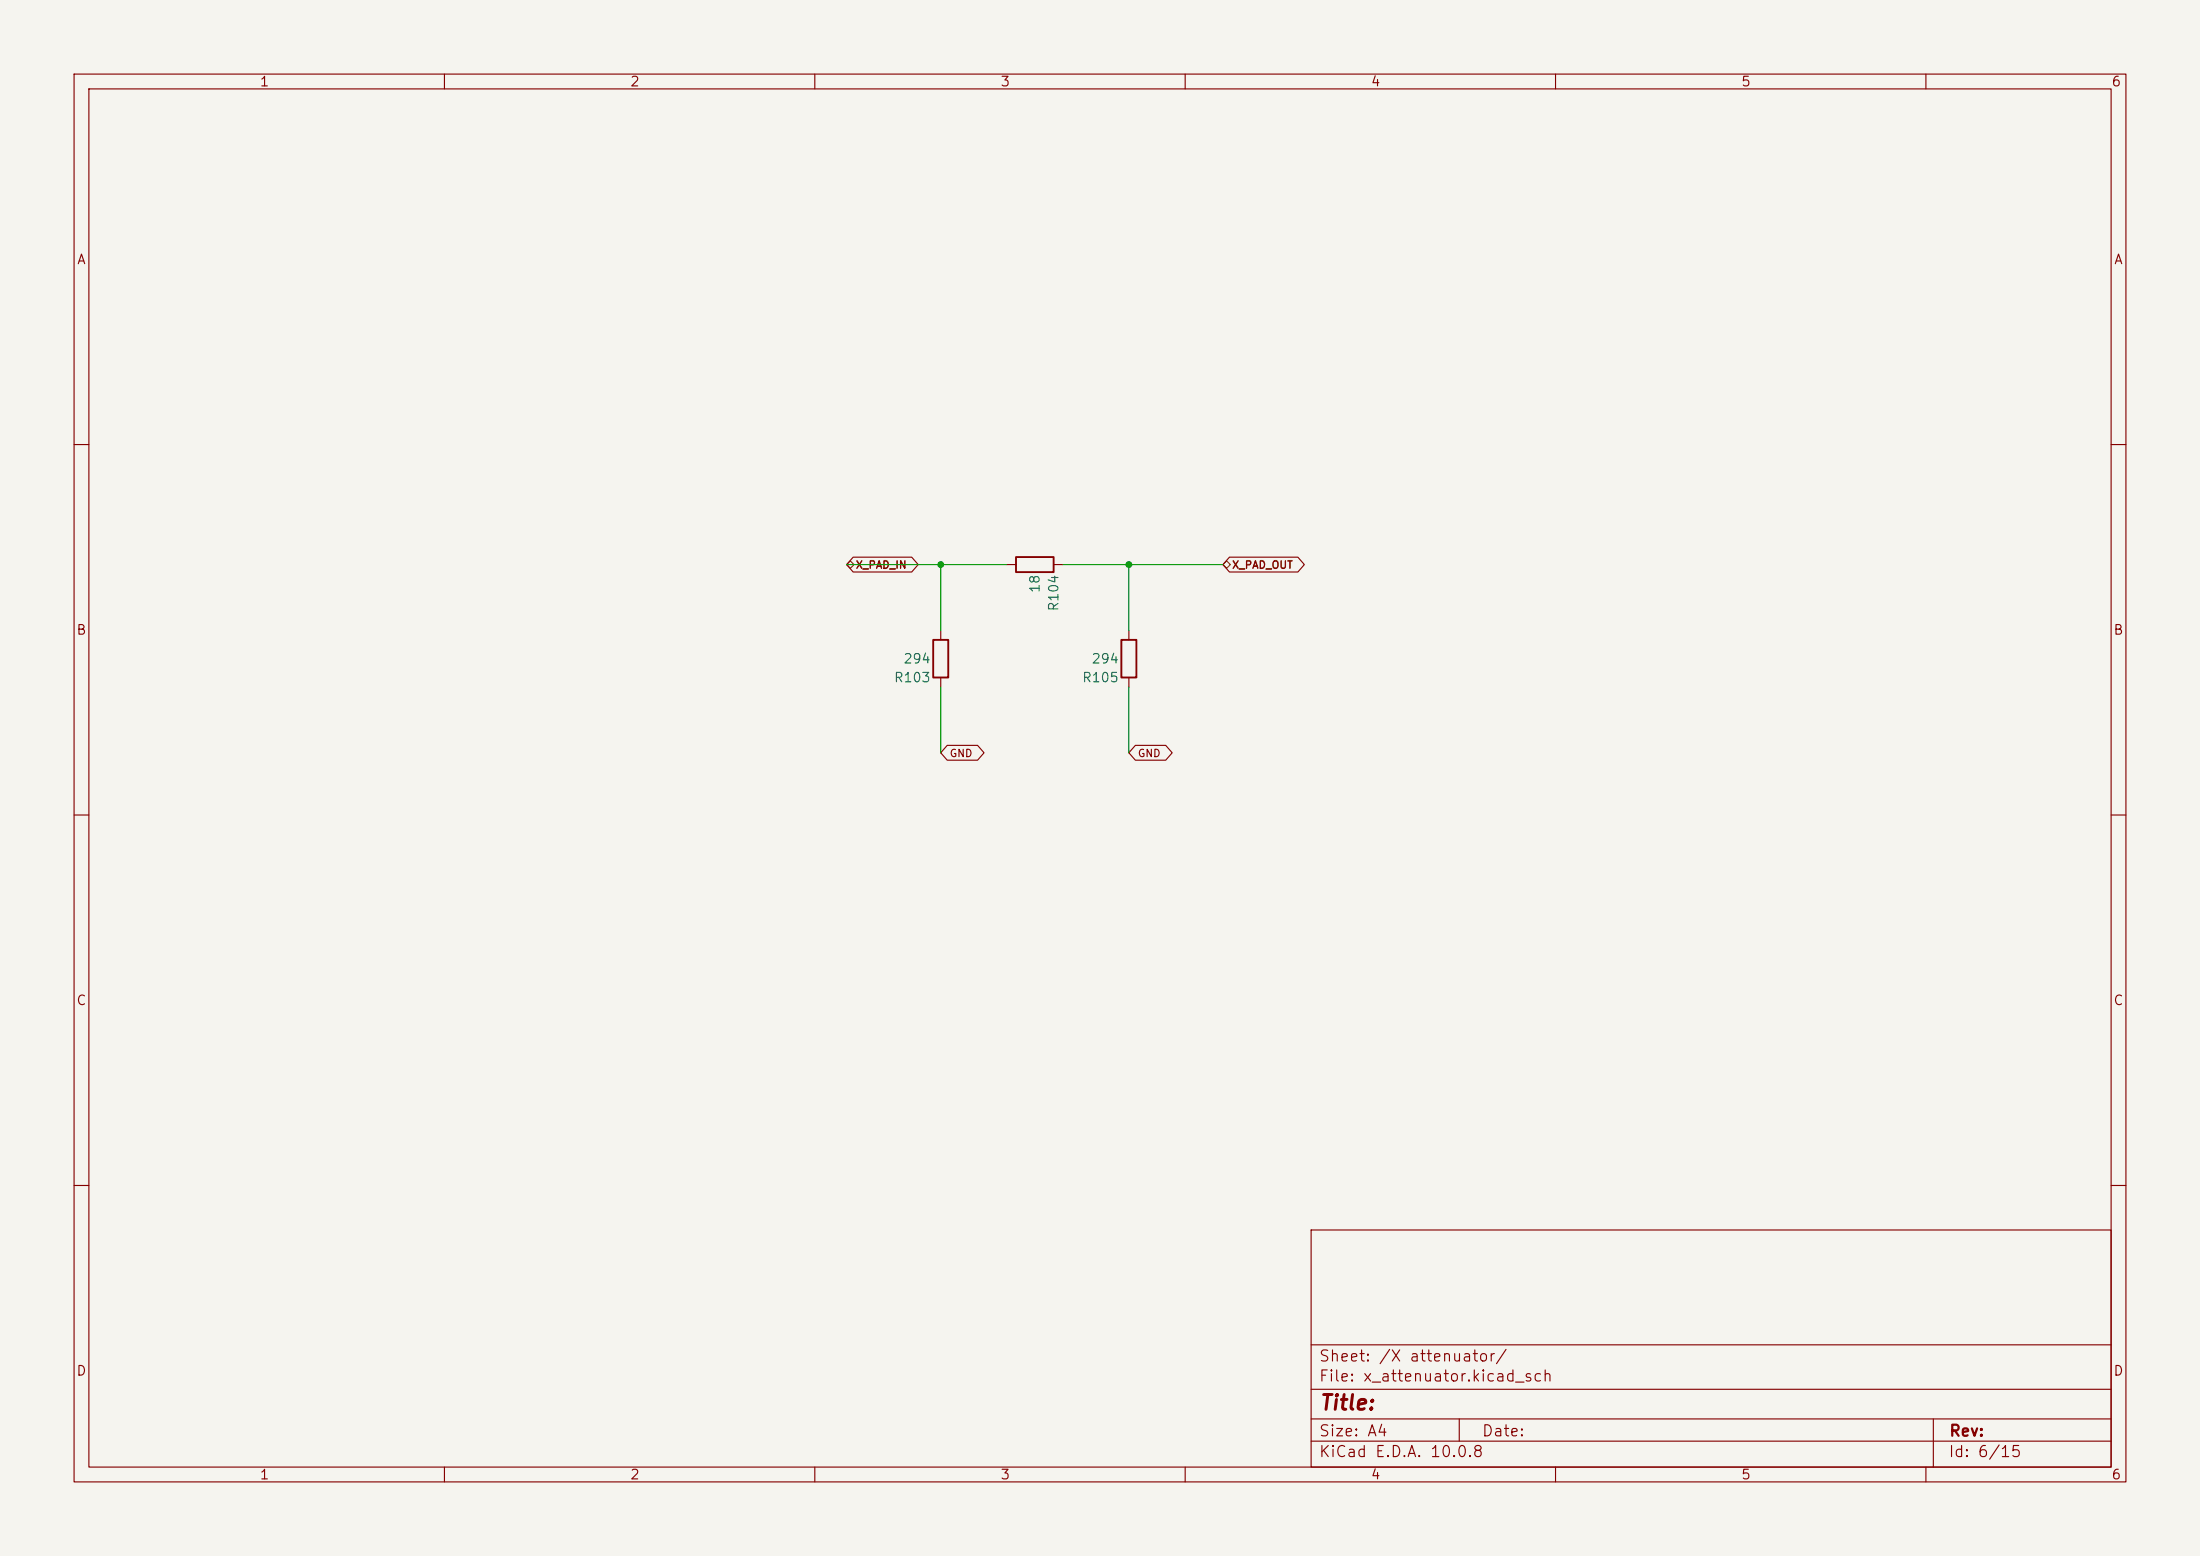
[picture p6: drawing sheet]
<svg xmlns="http://www.w3.org/2000/svg" width="297mm" height="210mm" viewBox="0 0 297 210" stroke-linecap="round" stroke-linejoin="round" font-family="sans-serif">
<path d="M0 0h297v210h-297z" fill="#f5f4ef" stroke="#f5f4ef" stroke-width=".14"/>
<g fill="none" stroke="#840000" stroke-width=".15">
<path d="M10 10h277v190h-277zM12 12h273v186h-273zM60 10v2M110 10v2M160 10v2M210 10v2M260 10v2M10 60h2M115.2 75.2h7.9l.9 1-.9 1h-7.9l-.9-1zM135.9 76.2h1.3M142.2 76.2h1.3M166 75.2h9.2l.9 1-.9 1h-9.2l-.9-1z"/>
<path d="M285 60h2M127 85.1v1.3M127 91.4v1.3M152.4 85.1v1.3M152.4 91.4v1.3M10 110h2M127.9 100.6h4.1l.8 1-.8 1h-4.1l-.9-1zM153.3 100.6h4.1l.8 1-.8 1h-4.1l-.9-1zM285 110h2M10 160h2M177 166h108v32h-108zM285 160h2"/>
<path d="M60 198v2M110 198v2M160 198v2M177 194.5h108M177 191.5h108M177 187.5h108M177 181.5h108M197 191.5v3M210 198v2M260 198v2M261 191.5v6.5"/>
</g>
<path d="M137.2 75.2h5v2h-5zM126 86.4h2v5h-2zM151.4 86.4h2v5h-2z" fill="none" stroke="#840000" stroke-width=".25"/>
<path d="M114.3 76.2l.5-.5 .5 .5-.5 .5zM165.1 76.2l.5-.5 .5 .5-.5 .5z" fill="none" stroke="#725600" stroke-width=".15"/>
<path d="M114.3 76.2h21.6M127 76.2v8.9M143.5 76.2h21.6M152.4 76.2v8.9M127 92.7v8.9M152.4 92.7v8.9" fill="none" stroke="#009600" stroke-width=".15"/>
<g fill="#009600">
<circle cx="152.4" cy="76.2" r=".46"/>
<circle cx="127" cy="76.2" r=".46"/>
</g>
<text font-size="2" fill="#840000" x="178" y="190.8">Title:</text>
<g font-size="1.5" fill="#840000">
<text x="178" y="184.1">Sheet: /X attenuator/</text>
<text x="178" y="186.8">File: x_attenuator.kicad_sch</text>
<text x="178" y="197">KiCad E.D.A. 10.0.8</text>
<text x="178" y="194.2">Size: A4</text>
<text x="200" y="194.2">Date:</text>
<text x="263" y="197">Id: 6/15</text>
<text x="263" y="194.2">Rev:</text>
</g>
<g font-size="1.3" fill="#840000">
<text x="35" y="12">1</text>
<text x="85" y="12">2</text>
<text x="135" y="12">3</text>
<text x="185" y="12">4</text>
<text x="235" y="12">5</text>
<text x="285" y="12">6</text>
<text x="10.3" y="36">A</text>
<text x="285.3" y="36">A</text>
<text x="10.2" y="86">B</text>
<text x="285.2" y="86">B</text>
<text x="10.2" y="136">C</text>
<text x="285.2" y="136">C</text>
<text x="10.2" y="186">D</text>
<text x="285.2" y="186">D</text>
<text x="35" y="200">1</text>
<text x="85" y="200">2</text>
<text x="135" y="200">3</text>
<text x="185" y="200">4</text>
<text x="235" y="200">5</text>
<text x="285" y="200">6</text>
</g>
<g font-size="1.3" fill="#006464">
<text x="140.7" y="80.1" transform="rotate(-90 140.7 80.1)">18</text>
<text x="143.2" y="82.6" transform="rotate(-90 143.2 82.6)">R104</text>
<text x="121.9" y="89.9">294</text>
<text x="147.3" y="89.9">294</text>
<text x="120.6" y="92.4">R103</text>
<text x="146" y="92.4">R105</text>
</g>
<g font-size="1" fill="#725600">
<text x="115.5" y="77">X_PAD_IN</text>
<text x="166.3" y="77">X_PAD_OUT</text>
</g>
<g font-size="1" fill="#840000">
<text x="128.1" y="102.4">GND</text>
<text x="153.5" y="102.4">GND</text>
</g>
</svg>
